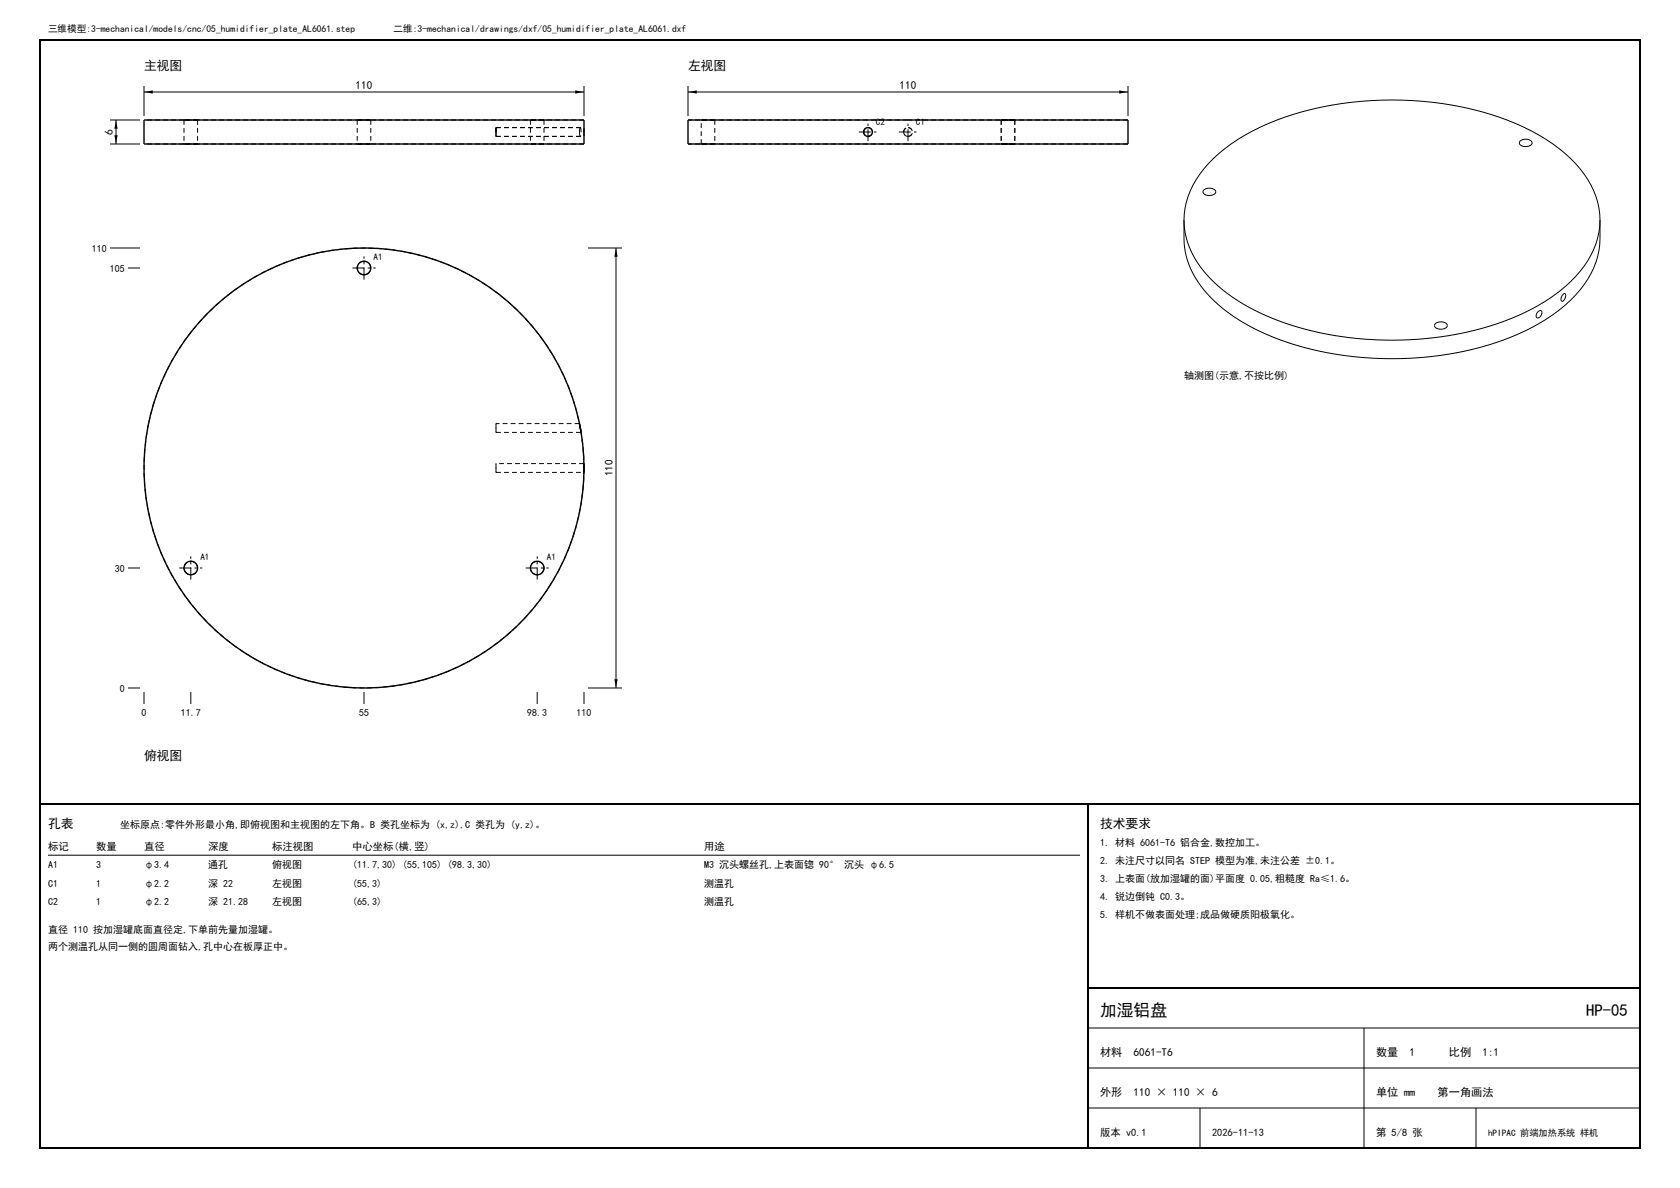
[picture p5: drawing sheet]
<svg xmlns="http://www.w3.org/2000/svg" width="420mm" height="297mm" viewBox="0 0 420 297" stroke-linecap="round" stroke-linejoin="round" font-family="sans-serif">
<path d="M10 10h400v277h-400zM10 201h400M272 201v86M272 247h138" fill="none" stroke="#000" stroke-width=".5"/>
<g fill="none" stroke="#000" stroke-width=".25" stroke-dasharray="1.2 .8" stroke-linecap="butt">
<path d="M46 30h.2M46 36h.2M46 30v6M46.2 30h3.2M46.2 36h3.2M49.4 30h-3.4M49.4 36h-3.4M49.4 30v6M89.3 30h3.4M89.3 36h3.4M89.3 30v6M91 30h-1.7"/>
<path d="M91 36h-1.7M92.7 30h-1.7M92.7 36h-1.7M92.7 30v6M124 33v-1.1M124 31.9v2.2M124 34.1v-1.1M124 34.1h22M124 31.9h22M124 34.1h21.1M124 31.9h21.1M132.6 30h3.2"/>
<path d="M132.6 36h3.2M132.6 30v6M135.8 30h.2M135.8 36h.2M136 30h-3.4M136 36h-3.4M136 30v6M144.9 33l.2-1.1M145.1 31.9l.2 1.1-.2 1.1M145.1 34.1l-.2-1.1M146 33.4v-.3M146 32.2v-.1"/>
<path d="M146 30h-110M146 36h-110M175.3 30h3.4M175.3 36h3.4M175.3 36v-6M178.7 30h-3.4M178.7 36h-3.4M178.7 30v6M215.9 33a1.1 1.1 0 0 1 1.5-1 1.1 1.1 0 0 1 .4 1.8 1.1 1.1 0 0 1-1.8-.4l-.1-.4M225.9 33l.3-.7 .8-.4M225.9 33a1.1 1.1 0 0 1 1.5-1 1.1 1.1 0 0 1 .4 1.8 1.1 1.1 0 0 1-1.8-.4l-.1-.4M227 31.9a1.1 1.1 0 0 1 1.1 1.1 1.1 1.1 0 0 1-1.1 1.1"/>
<path d="M227 30h-55M227 34.1l-.8-.4-.3-.7M227 36h-55M250.3 30h2.6M250.3 30h3.4M250.3 36h2.6M250.3 36h3.4M250.3 30v6M252.9 30h.8M252.9 30h-2.6M252.9 36h.8M252.9 36h-2.6"/>
<path d="M253.7 30h-3.4M253.7 30h-.8M253.7 36h-3.4M253.7 36h-.8M253.7 30v6M282 30h-55M282 36h-55M91 65.3a1.7 1.7 0 0 0-1.5 2.4 1.7 1.7 0 0 0 2.8 .4 1.7 1.7 0 0 0-.8-2.7l-.5-.1M124 115.9v2.2M124 118.1v-2.2M124 105.9v2.2M124 108.1v-2.2"/>
<path d="M124 118.1h22M124 108.1h21.3M144.9 105.9h-20.9M144.9 106.2v-.3M145 106.6v-.2M146 115.9h-22M146 117.4v-.2M146 117v1.1M146 117v-1.1M146 117a55 55 0 0 0-81.6-48.1 55 55 0 0 0-2.6 94.7 55 55 0 0 0 84.1-43.6l.1-3M46.2 142.8a1.7 1.7 0 0 0 2.9 .2 1.7 1.7 0 0 0-1.1-2.7 1.7 1.7 0 0 0-2 2.1l.2 .4M135.8 142.8a1.7 1.7 0 0 0-1.3-2.5 1.7 1.7 0 0 0-1.8 2.2 1.7 1.7 0 0 0 2.8 .7l.3-.4"/>
</g>
<g fill="none" stroke="#000" stroke-width=".35">
<path d="M36 30h110v6h-110zM146 33.4v.1M146 33.5v.6M146 32.2v.8M146 31.9v.2M172 30h110v6h-110zM144.9 105.9l.4 2.2-.3-1.5M144.9 106.2l.1 .2M146 115.9v1.1M146 117.4v.7M146 117v.2"/>
<circle cx="217" cy="33" r="1.1"/>
<circle cx="91" cy="67" r="1.7"/>
<circle cx="91" cy="117" r="55"/>
<circle cx="47.7" cy="142" r="1.7"/>
<circle cx="134.3" cy="142" r="1.7"/>
</g>
<g fill="none" stroke="#000" stroke-width=".25">
<path d="M27.5 36h7.5M27.5 30h7.5M29 30v6M36 21.5v7.5M36 23h110M146 21.5v7.5M172 23h110M172 21.5v7.5M282 21.5v7.5M380.1 35.2a1.89 1.89 0 0 1 2.9 .5 1.86 1.86 0 0 1-3.2 0zM296 55a22.4 22.4 0 0 0 8.8 16.7 59 59 0 0 0 28.7 12.2 83.4 83.4 0 0 0 47-5.4 37.8 37.8 0 0 0 16.5-13.4 19.2 19.2 0 0 0 3-10.1M296 55a22.4 22.4 0 0 1 8.8-16.7 59 59 0 0 1 28.1-12 83.3 83.3 0 0 1 48.1 5.5 35.5 35.5 0 0 1 16.8 14.5 18.6 18.6 0 0 1 2.2 8.7"/>
<path d="M296 55a32.9 32.9 0 0 0 .3 8 25.3 25.3 0 0 0 10.7 15.1 65.9 65.9 0 0 0 32.1 11.1 81.1 81.1 0 0 0 42.9-6.8 35.1 35.1 0 0 0 15.8-14 18.6 18.6 0 0 0 2.2-8.7v-4.7M300.9 47.6a1.89 1.89 0 0 1 3 .4 1.86 1.86 0 0 1-3.2 0zM27.5 62h7.5M32 67h3M147 62h8.5M154 62v110M384.5 77.9a.57 .57 0 0 1 .9-.2 1.26 1.26 0 0 1-1.2 1.8l-.2-.3 .1-.5zM390.8 73.5l.5-.1a1.36 1.36 0 0 1-.9 1.9l-.1-.8zM358.9 80.9a1.93 1.93 0 0 1 2.9 .5 1.86 1.86 0 0 1-3.2 0zM32 142h3M32 172h3M36 173v3"/>
<path d="M47.7 173v3M91 173v3M134.3 173v3M146 173v3M147 172h8.5M12 213.8h258M272 257h138M341 257v30M272 267h138M272 277h138M300 277v10M369 277v10"/>
</g>
<path d="M28.6 33.8h.8l-.4 2.2zM29 30l.4 2.2h-.8zM36 23l2.2-.4v.8zM143.8 22.6l2.2 .4-2.2 .4zM172 23l2.2-.4v.8zM279.8 22.6l2.2 .4-2.2 .4zM154 62l.4 2.2h-.8zM153.6 169.8h.8l-.4 2.2z" fill="#000"/>
<path d="M214.7 33h4.6M217 35.3v-4.6M224.7 33h4.6M227 35.3v-4.6M88.1 67h5.8M91 69.9v-5.8M44.8 142h5.8M47.7 144.9v-5.8M131.4 142h5.8M134.3 144.9v-5.8" fill="none" stroke="#000" stroke-width=".25" stroke-dasharray="3 .8 .6 .8" stroke-linecap="butt"/>
<g font-size="4.2">
<text x="275" y="254">加湿铝盘</text>
<text x="396.5" y="254">HP-05</text>
</g>
<g font-size="3.2">
<text x="36" y="17.5">主视图</text>
<text x="172" y="17.5">左视图</text>
<text x="36" y="190">俯视图</text>
<text x="12" y="207">孔表</text>
<text x="275" y="207">技术要求</text>
</g>
<g font-size="2.8">
<text x="88.9" y="22.2">110</text>
<text x="224.9" y="22.2">110</text>
<text x="28.2" y="33.7" transform="rotate(-90 28.2 33.7)">6</text>
<text x="153.2" y="119.1" transform="rotate(-90 153.2 119.1)">110</text>
<text x="275" y="264">材料</text>
<text x="283.4" y="264">6061-T6</text>
<text x="344" y="264">数量</text>
<text x="352.4" y="264">1</text>
<text x="362.2" y="264">比例</text>
<text x="370.6" y="264">1:1</text>
<text x="275" y="274">外形</text>
<text x="283.4" y="274">110 × 110 × 6</text>
<text x="344" y="274">单位 mm</text>
<text x="359.4" y="274">第一角画法</text>
</g>
<g font-size="2.6">
<text x="12" y="212.5">标记</text>
<text x="24" y="212.5">数量</text>
<text x="36" y="212.5">直径</text>
<text x="52" y="212.5">深度</text>
<text x="68" y="212.5">标注视图</text>
<text x="88" y="212.5">中心坐标(横,竖)</text>
<text x="176" y="212.5">用途</text>
<text x="275" y="284">版本 v0.1</text>
<text x="303" y="284">2026-11-13</text>
<text x="344" y="284">第 5/8 张</text>
</g>
<g font-size="2.5">
<text x="23" y="62.9">110</text>
<text x="27.5" y="67.9">105</text>
<text x="296" y="94.7">轴测图(示意,不按比例)</text>
<text x="28.7" y="142.9">30</text>
<text x="30" y="172.9">0</text>
<text x="35.4" y="179">0</text>
<text x="45.2" y="179">11.7</text>
<text x="89.8" y="179">55</text>
<text x="131.8" y="179">98.3</text>
<text x="144.1" y="179">110</text>
<text x="30" y="207">坐标原点:零件外形最小角,即俯视图和主视图的左下角。B 类孔坐标为 (x,z),C 类孔为 (y,z)。</text>
<text x="275" y="211.5">1. 材料 6061-T6 铝合金,数控加工。</text>
<text x="275" y="216">2. 未注尺寸以同名 STEP 模型为准,未注公差 ±0.1。</text>
<text x="12" y="217.1">A1</text>
<text x="12" y="221.7">C1</text>
<text x="24" y="217.1">3</text>
<text x="24" y="221.7">1</text>
<text x="36" y="217.1">φ3.4</text>
<text x="36" y="221.7">φ2.2</text>
<text x="52" y="217.1">通孔</text>
<text x="52" y="221.7">深 22</text>
<text x="68" y="217.1">俯视图</text>
<text x="68" y="221.7">左视图</text>
<text x="88" y="217.1">(11.7,30) (55,105) (98.3,30)</text>
<text x="88" y="221.7">(55,3)</text>
<text x="176" y="217.1">M3 沉头螺丝孔,上表面锪 90° 沉头 φ6.5</text>
<text x="176" y="221.7">测温孔</text>
<text x="275" y="220.5">3. 上表面(放加湿罐的面)平面度 0.05,粗糙度 Ra≤1.6。</text>
<text x="12" y="226.3">C2</text>
<text x="24" y="226.3">1</text>
<text x="36" y="226.3">φ2.2</text>
<text x="52" y="226.3">深 21.28</text>
<text x="68" y="226.3">左视图</text>
<text x="88" y="226.3">(65,3)</text>
<text x="176" y="226.3">测温孔</text>
<text x="275" y="225">4. 锐边倒钝 C0.3。</text>
<text x="12" y="233.2">直径 110 按加湿罐底面直径定,下单前先量加湿罐。</text>
<text x="275" y="229.5">5. 样机不做表面处理;成品做硬质阳极氧化。</text>
<text x="12" y="237.6">两个测温孔从同一侧的圆周面钻入,孔中心在板厚正中。</text>
</g>
<g font-size="2.4">
<text x="12" y="8">三维模型:3-mechanical/models/cnc/05_humidifier_plate_AL6061.step</text>
<text x="98.4" y="8">二维:3-mechanical/drawings/dxf/05_humidifier_plate_AL6061.dxf</text>
</g>
<g font-size="2.3">
<text x="219" y="31.3">C2</text>
<text x="229" y="31.3">C1</text>
<text x="93.4" y="64.9">A1</text>
<text x="50.1" y="139.9">A1</text>
<text x="136.7" y="139.9">A1</text>
<text x="372" y="284">hPIPAC 前端加热系统 样机</text>
</g>
</svg>
